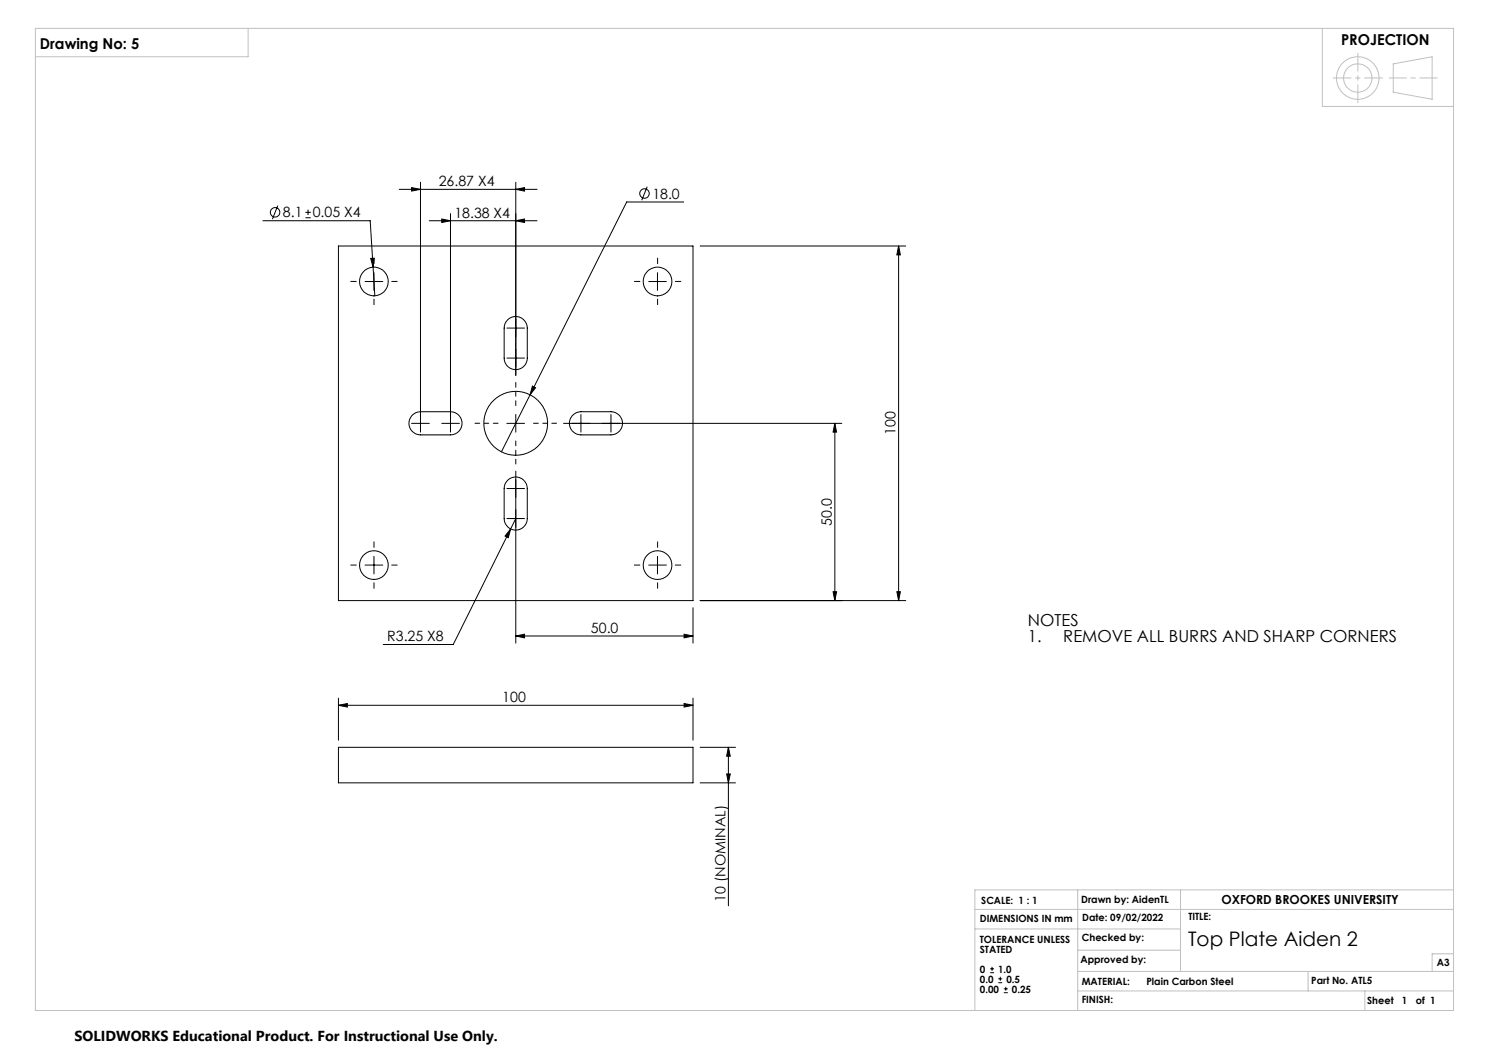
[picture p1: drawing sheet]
<svg xmlns="http://www.w3.org/2000/svg" width="420mm" height="297mm" viewBox="0 0 420 297" stroke-linecap="round" stroke-linejoin="round" font-family="sans-serif">
<g fill="none" stroke="#000" stroke-width=".28">
<path d="M78.4 58l-1.6 3.8M86.1 59.9h1.6M86.9 59.1v1.5M112.6 53.4h38.9M116.1 52.9l2.5 .5-2.5 .5zM118.6 51.4v70.5M145.5 53.4l2.5-.5v1zM145.5 51.4v54.5M182.6 52.7l-1.6 3.8M192.9 57h-16.1l-35.4 70.5M74.2 62.3h30.2l1.3 21.1M86.1 61.4h1.6"/>
<path d="M95.5 69.4h100v100h-100zM103 79.4h5M104.6 72.9l1-.1-.4 2.5zM105.5 76.9v5M121.1 62.3h30.4M124.6 61.8l2.5 .5-2.5 .5zM127.1 60.3v61.6M145.5 62.3l2.5-.5v1zM183 79.4h5M185.5 76.9v5M197.5 69.4h58M253.5 69.4v100"/>
<path d="M253.5 69.4l.5 2.5h-1zM143 92.5h5M143.3 90.1a3.3 3.3 0 0 1 3.5-.5 3.3 3.3 0 0 1 1.9 2.9v8.5a3.3 3.3 0 0 1-3.2 3.3 3.3 3.3 0 0 1-3.3-3.3v-8.5a3.2 3.2 0 0 1 1.1-2.4zM116.1 119.4h5M116.2 117.2a3.2 3.2 0 0 1 2.4-1.1h8.5a3.3 3.3 0 0 1 3.2 3.3 3.3 3.3 0 0 1-3.2 3.3h-8.5a3.3 3.3 0 0 1-3-2 3.3 3.3 0 0 1 .6-3.5zM124.6 119.4h5M143 119.4h5M143 101h5M145.5 116.9v5M150.2 108.9l.9 .5-1.6 2zM159 119.4h78.5M161.4 117.2a3.2 3.2 0 0 1 2.5-1.1h8.4a3.3 3.3 0 0 1 3.3 3.3 3.3 3.3 0 0 1-3.3 3.3h-8.4a3.3 3.3 0 0 1-3-2 3.3 3.3 0 0 1 .5-3.5z"/>
<path d="M163.9 116.9v5M172.3 116.9v5M235.5 119.4v50M235.5 119.4l.5 2.5h-1zM143 137.8h5M143.3 135.4a3.3 3.3 0 0 1 3.5-.6 3.3 3.3 0 0 1 1.9 3v8.5a3.3 3.3 0 0 1-3.2 3.2 3.3 3.3 0 0 1-3.3-3.2v-8.5a3.2 3.2 0 0 1 1.1-2.4zM145.5 132.9v48.5M103 159.4h5M105.5 156.9v5M143 146.3h5M144 149.2l-.6 2.5-.9-.5zM144 149.2l-16.2 32.6h-19.7"/>
<path d="M145.5 146.3l-1.5 2.9M183 159.4h5M185.5 156.9v5M145.5 179.4l2.5-.5v1zM145.5 179.4h50M193 178.9l2.5 .5-2.5 .5zM195.5 171.4v10M197.5 169.4h58M235 166.9h1l-.5 2.5zM253 166.9h1l-.5 2.5zM95.5 198.9l2.5-.5v1zM95.5 196.9v11.9"/>
<path d="M95.5 198.9h100M193 198.4l2.5 .5-2.5 .5zM195.5 196.9v11.9M95.5 210.8h100v10h-100zM197.5 210.8h10M205 218.3h1l-.5 2.5zM205.5 210.8v44.7M205.5 210.8l.5 2.5h-1zM197.5 220.8h10M279.3 274.4h1.1M279.3 273.3h1.1M279.8 272.7v1.1"/>
<path d="M281.6 277.2h1.1M281.6 276.1h1.1M282.2 275.5v1.1M283.1 280h1.2M283.1 278.9h1.2M283.7 278.3v1.1"/>
<circle cx="77.6" cy="59.9" r="1.32"/>
<circle cx="181.8" cy="54.6" r="1.33"/>
<circle cx="105.5" cy="79.4" r="4.1"/>
<circle cx="185.5" cy="79.4" r="4.1"/>
<circle cx="145.5" cy="119.4" r="9"/>
<circle cx="105.5" cy="159.4" r="4"/>
<circle cx="185.5" cy="159.4" r="4"/>
</g>
<g fill="none" stroke="#c0c0c0" stroke-width=".28">
<path d="M10 8h400v277h-400zM70 8v8h-60M373 8v22h37M393 18l11-2v12l-11-2zM275 256.5h135M304 251v34M333 251v23M410 251h-135v34M275 262h58M304 274h106M304 279.5h106M304 268h29"/>
<path d="M369 274v5.5M385 279.5v5.5M410 269h-6v5"/>
<circle cx="383" cy="22" r="6"/>
<circle cx="383" cy="22" r="4"/>
</g>
<path d="M140.5 119.4h-6.5M145.5 114.4v-6.5M150.5 119.4h6.5M145.5 124.4v6.5" fill="none" stroke="#000" stroke-width=".28" stroke-dasharray="15.2 1.3 1.3 1.3" stroke-dashoffset="13.9"/>
<g fill="none" stroke="#000" stroke-width=".28" stroke-dasharray="15.2 1.3 1.3 1.3">
<path d="M100.5 79.4h-1.6M105.5 74.4v-1.6M110.5 79.4h1.5M180.5 79.4h-1.6M185.5 74.4v-1.6M190.5 79.4h1.5M105.5 84.4v1.5M185.5 84.4v1.5M100.5 159.4h-1.6M105.5 154.4v-1.6M110.5 159.4h1.5M180.5 159.4h-1.6"/>
<path d="M185.5 154.4v-1.6M190.5 159.4h1.5M105.5 164.4v1.5M185.5 164.4v1.5"/>
</g>
<path d="M383 15v14M390 22h-14" fill="none" stroke="#c0c0c0" stroke-width=".28" stroke-dasharray="15.2 1.3 1.3 1.3" stroke-dashoffset="10.1"/>
<path d="M391.8 22h13.6" fill="none" stroke="#c0c0c0" stroke-width=".28" stroke-dasharray="15.2 1.3 1.3 1.3" stroke-dashoffset="10.4"/>
<g fill="#000">
<path d="M104.6 72.9l.6 2.4 .4-2.5zM145.5 179.4l2.5-.5v1zM193 178.9l2.5 .5-2.5 .5zM144 149.2l-1.5 2 .9 .5zM116.1 52.9l2.5 .5-2.5 .5zM145.5 53.4l2.5-.5v1zM150.2 108.9l-.7 2.5 1.6-2z"/>
<path d="M193 198.4l2.5 .5-2.5 .5zM95.5 198.9l2.5-.5v1zM145.5 62.3l2.5-.5v1zM124.6 61.8l2.5 .5-2.5 .5z"/>
<path d="M205.5 210.8l.5 2.5h-1zM205 218.3h1l-.5 2.5zM253.5 69.4l.5 2.5h-1zM253 166.9h1l-.5 2.5zM235.5 119.4l.5 2.5h-1zM235 166.9h1l-.5 2.5z"/>
</g>
<text font-size="5.6" x="335.1" y="266.7">Top Plate Aiden 2</text>
<g font-size="4.7">
<text x="289.9" y="176.5">NOTES</text>
<text x="289.9" y="181">1.</text>
<text x="299.9" y="181">REMOVE ALL BURRS AND SHARP CORNERS</text>
</g>
<g font-size="4.2">
<text x="11.3" y="13.8">Drawing No: 5</text>
<text x="378.3" y="12.6">PROJECTION</text>
</g>
<text font-size="4.1" x="21" y="293.7">SOLIDWORKS Educational Product. For Instructional Use Only.</text>
<g font-size="4">
<text x="123.8" y="52.5">26.87 X4</text>
<text x="184" y="56">18.0</text>
<text x="79.8" y="61.3">8.1</text>
<text x="88.2" y="61.3">0.05 X4</text>
<text x="128.2" y="61.4">18.38 X4</text>
<text x="252.6" y="122.7" transform="rotate(-90 252.6 122.7)">100</text>
<text x="234.6" y="148.3" transform="rotate(-90 234.6 148.3)">50.0</text>
<text x="166.7" y="178.5">50.0</text>
<text x="109.2" y="180.9">R3.25 X8</text>
<text x="141.7" y="198">100</text>
<text x="204.6" y="254.4" transform="rotate(-90 204.6 254.4)">10 (NOMINAL)</text>
</g>
<text font-size="3.5" x="344.5" y="255.1">OXFORD BROOKES UNIVERSITY</text>
<g font-size="2.8">
<text x="276.8" y="254.9">SCALE: 1 : 1</text>
<text x="305" y="254.7">Drawn by: AidenTL</text>
<text x="276.4" y="259.9">DIMENSIONS IN mm</text>
<text x="305.3" y="259.8">Date: 09/02/2022</text>
<text x="335.2" y="259.6">TITLE:</text>
<text x="276.4" y="265.9">TOLERANCE UNLESS</text>
<text x="276.4" y="268.7">STATED</text>
<text x="305.1" y="265.5">Checked by:</text>
<text x="276.4" y="274.3">0</text>
<text x="281.6" y="274.3">1.0</text>
<text x="304.8" y="271.7">Approved by:</text>
<text x="405.3" y="272.6">A3</text>
<text x="276.4" y="280">0.00</text>
<text x="276.4" y="277.1">0.0</text>
<text x="283.9" y="277.1">0.5</text>
<text x="285.4" y="280">0.25</text>
<text x="305.1" y="277.8">MATERIAL:</text>
<text x="323.4" y="277.8">Plain Carbon Steel</text>
<text x="369.9" y="277.5">Part No. ATL5</text>
<text x="305.1" y="282.9">FINISH:</text>
<text x="385.6" y="283.2">Sheet</text>
<text x="395.5" y="283.2">1</text>
<text x="399.3" y="283.2">of 1</text>
</g>
</svg>
